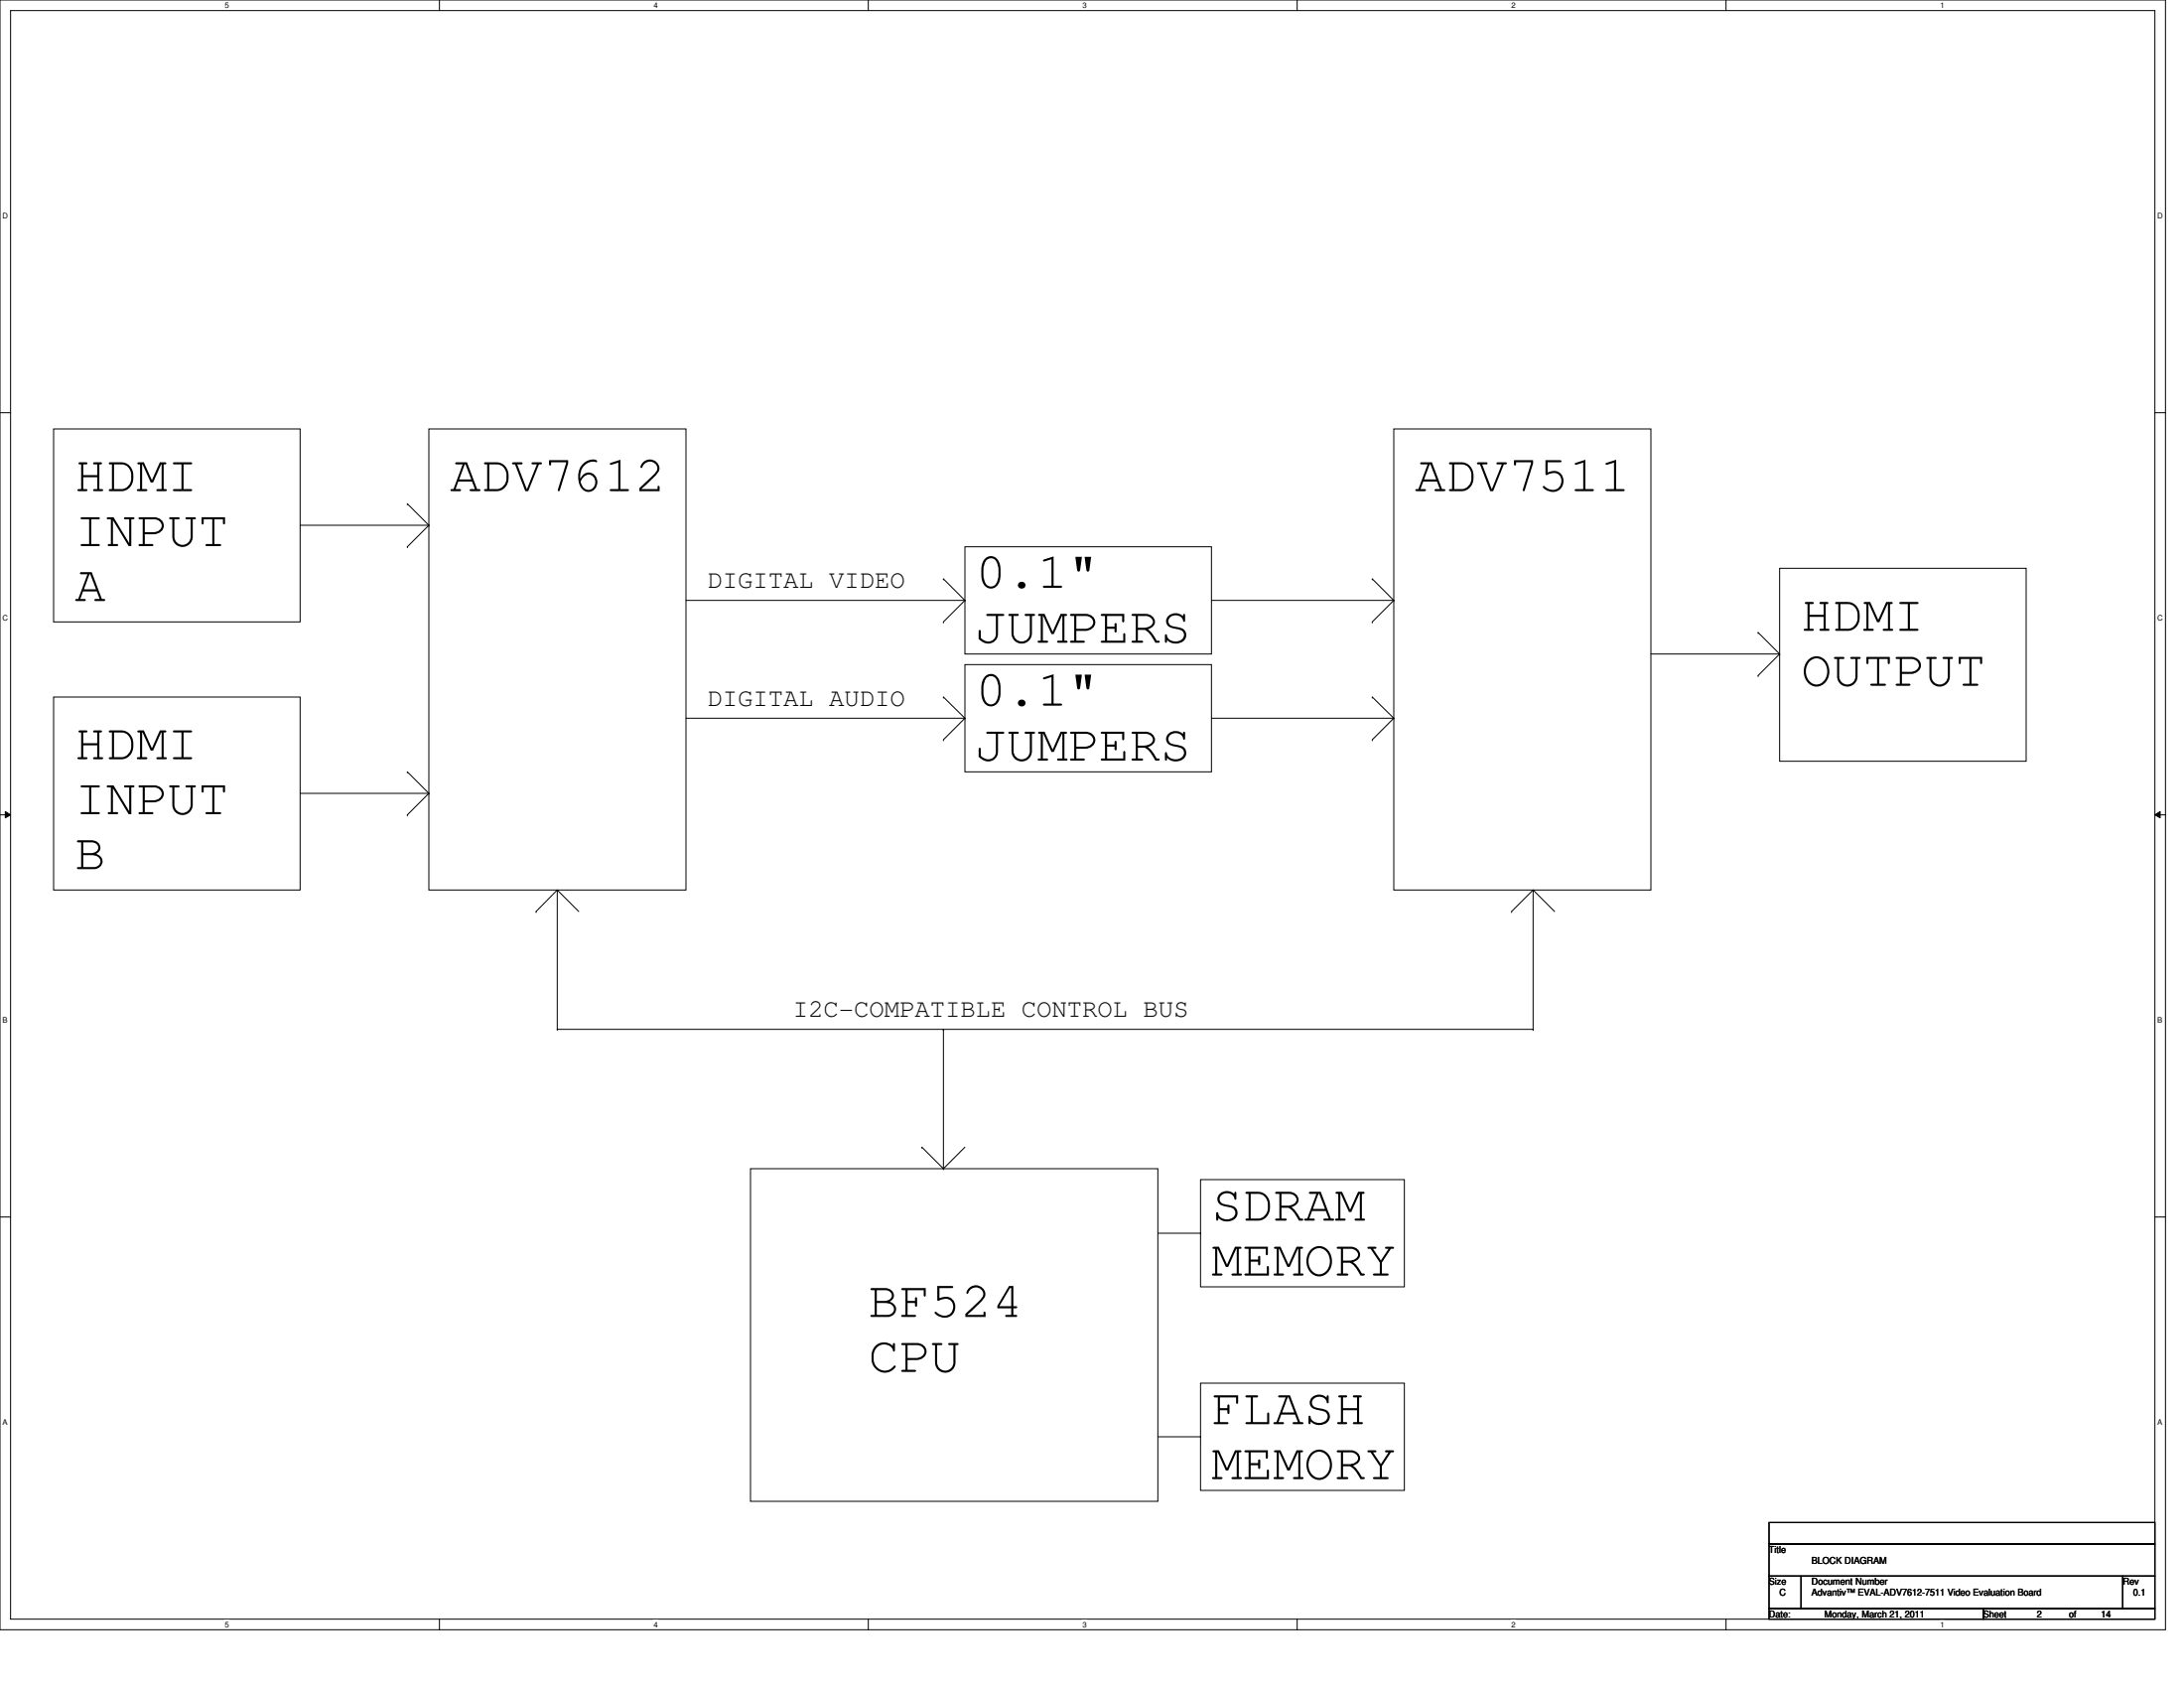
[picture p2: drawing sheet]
<svg xmlns="http://www.w3.org/2000/svg" width="279mm" height="216mm" viewBox="0 0 279 216" stroke-linecap="round" stroke-linejoin="round" font-family="sans-serif">
<path d="M0 0h277v208.4h-277zM1.4 1.4h274.3v205.7h-274.3z" fill="none" stroke="#000" stroke-width=".13"/>
<g fill="#fff">
<path d="M28.8 .1h.5v1.1h-.5z"/>
<path d="M28.8 207.2h.5v1.1h-.5z"/>
</g>
<path d="M56.2 0v1.4M56.2 207.1v1.3" fill="none" stroke="#000" stroke-width=".13"/>
<g fill="#fff">
<path d="M83.7 .1h.5v1.1h-.5z"/>
<path d="M83.7 207.2h.5v1.1h-.5z"/>
</g>
<path d="M111.1 0v1.4M111.1 207.1v1.3" fill="none" stroke="#000" stroke-width=".13"/>
<g fill="#fff">
<path d="M138.5 .1h.6v1.1h-.6z"/>
<path d="M138.5 207.2h.6v1.1h-.6z"/>
</g>
<path d="M165.9 0v1.4M165.9 207.1v1.3" fill="none" stroke="#000" stroke-width=".13"/>
<g fill="#fff">
<path d="M193.4 .1h.5v1.1h-.5z"/>
<path d="M193.4 207.2h.5v1.1h-.5z"/>
</g>
<path d="M220.8 0v1.4M220.8 207.1v1.3" fill="none" stroke="#000" stroke-width=".13"/>
<g fill="#fff">
<path d="M248.2 .1h.6v1.1h-.6z"/>
<path d="M248.2 207.2h.6v1.1h-.6z"/>
<path d="M.3 27.1h.8v1.1h-.8z"/>
<path d="M276 27.1h.7v1.1h-.7z"/>
<path d="M.3 78.5h.8v1.1h-.8z"/>
<path d="M276 78.5h.7v1.1h-.7z"/>
</g>
<path d="M0 52.8h1.4M275.7 52.8h1.3" fill="none" stroke="#000" stroke-width=".13"/>
<g fill="#fff">
<path d="M.3 129.9h.7v1.1h-.7z"/>
<path d="M276 129.9h.6v1.1h-.6z"/>
</g>
<path d="M0 104.2h1.4M.7 103.8l.7 .4-.7 .4zM275.7 104.2l.7-.4v.8zM275.7 104.2h1.3" fill="none" stroke="#000" stroke-width=".13"/>
<path d="M.7 103.8l.7 .4-.7 .4zM275.7 104.2l.7-.4v.8z" fill="#000"/>
<g fill="#fff">
<path d="M.3 181.4h.7v1.1h-.7z"/>
<path d="M276 181.4h.6v1.1h-.6z"/>
</g>
<g fill="none" stroke="#000" stroke-width=".13">
<path d="M6.9 54.9h31.5v24.6h-31.5zM54.9 54.9h32.9v58.9h-32.9zM178.3 54.9h32.9v58.9h-32.9zM38.4 67.2h16.5M52.1 64.4h.1M52.1 69.9h.1M52.1 64.4l2.8 2.8M54.9 67.2h.1M54.9 67.2l-2.8 2.7M87.8 76.8h35.6M120.7 74h.1M120.7 79.5h.1"/>
<path d="M120.7 74l2.7 2.8M123.4 69.9h31.6v13.8h-31.6zM123.4 76.8h.1M123.4 76.8l-2.7 2.7M155 76.8h23.3M175.6 79.5h.1M175.6 74h.1M175.6 74l2.7 2.8M178.3 76.8h.1M178.3 76.8l-2.7 2.7M227.7 72.7h31.5v24.7h-31.5zM6.9 89.2h31.5v24.6h-31.5z"/>
<path d="M52.1 98.7h.1M52.1 98.7l2.8 2.8M87.8 91.9h35.6M120.7 94.6h.1M120.7 89.2h.1M120.7 89.2l2.7 2.7M123.4 85h31.6v13.7h-31.6zM123.4 91.9h.1M123.4 91.9l-2.7 2.7M155 91.9h23.3M175.6 89.2h.1M175.6 94.6h.1"/>
<path d="M175.6 89.2l2.7 2.7M178.3 91.9h.1M178.3 91.9l-2.7 2.7M211.2 83.7h16.5M224.9 80.9h.1M224.9 86.4h.1M224.9 80.9l2.8 2.8M227.7 83.7h.1M227.7 83.7l-2.8 2.7M38.4 101.5h16.5M52.1 104.2h.1M54.9 101.5h.1"/>
<path d="M54.9 101.5l-2.8 2.7M68.6 116.6h.1M71.3 113.8h.1M71.3 113.8l-2.7 2.8M71.3 113.8l2.7 2.8M71.3 113.8v17.9M193.4 116.6h.1M196.1 113.8h.1M196.1 113.8l-2.7 2.8M196.1 113.8l2.8 2.8M196.1 113.8v17.9M71.3 131.7h.1"/>
<path d="M71.3 131.7h124.8M120.7 131.7h.1M120.7 131.7v17.8M196.1 131.7h.1M0 155.7h1.4M96 149.5h52.1v42.5h-52.1zM117.9 146.7h.1M117.9 146.7l2.8 2.8M120.7 149.5h.1M123.4 146.7l-2.7 2.8M148.1 157.7h5.5M153.6 150.9h26.1v13.7h-26.1z"/>
<path d="M153.6 157.7h.1M275.7 155.7h1.3M153.6 176.9h26.1v13.7h-26.1zM148.1 183.8h5.5M153.6 183.8h.1M226.3 194.7h49.4v2.8h-49.4zM226.3 197.5h49.4v4.1h-49.4zM226.3 201.6h4.1v4.1h-4.1zM226.3 205.7h27.4v1.4h-27.4zM230.4 201.6h41.2v4.1h-41.2zM253.7 205.7h22v1.4h-22zM271.6 201.6h4.1v4.1h-4.1z"/>
</g>
<g font-size="6.6">
<text x="9.6" y="62.8">HDMI</text>
<text x="57.6" y="62.8">ADV7612</text>
<text x="181" y="62.8">ADV7511</text>
<text x="9.6" y="69.8">INPUT</text>
<text x="9.6" y="76.9">A</text>
<text x="124.8" y="75.2">0.1&quot;</text>
<text x="124.8" y="82.2">JUMPERS</text>
<text x="230.4" y="80.7">HDMI</text>
<text x="230.4" y="87.7">OUTPUT</text>
<text x="124.8" y="90.3">0.1&quot;</text>
<text x="9.6" y="97.1">HDMI</text>
<text x="124.8" y="97.3">JUMPERS</text>
<text x="9.6" y="104.1">INPUT</text>
<text x="9.6" y="111.2">B</text>
<text x="155" y="156.1">SDRAM</text>
<text x="155" y="163.2">MEMORY</text>
<text x="111.1" y="168.4">BF524</text>
<text x="111.1" y="175.5">CPU</text>
<text x="155" y="182.2">FLASH</text>
<text x="155" y="189.2">MEMORY</text>
</g>
<g font-size="3.3">
<text x="90.5" y="75.2">DIGITAL VIDEO</text>
<text x="90.5" y="90.3">DIGITAL AUDIO</text>
<text x="101.5" y="130.1">I2C-COMPATIBLE CONTROL BUS</text>
</g>
<g font-size="1.2">
<text x="226.3" y="198.6">Title</text>
<text x="226.3" y="202.7">Size</text>
<text x="231.8" y="202.7">Document Number</text>
<text x="231.8" y="200">BLOCK DIAGRAM</text>
<text x="271.6" y="202.7">Rev</text>
<text x="226.3" y="206.9">Date:</text>
<text x="227.7" y="204.1">C</text>
<text x="231.8" y="204.1">Advantiv™ EVAL-ADV7612-7511 Video Evaluation Board</text>
<text x="233.4" y="206.9">Monday, March 21, 2011</text>
<text x="253.7" y="206.9">Sheet</text>
<text x="260.6" y="206.9">2</text>
<text x="264.7" y="206.9">of</text>
<text x="268.8" y="206.9">14</text>
<text x="272.9" y="204.1">0.1</text>
</g>
<g font-size="1">
<text x="28.8" y="1">5</text>
<text x="83.7" y="1">4</text>
<text x="138.5" y="1">3</text>
<text x="193.4" y="1">2</text>
<text x="248.2" y="1">1</text>
<text x=".3" y="27.9">D</text>
<text x="276" y="27.9">D</text>
<text x=".3" y="79.4">C</text>
<text x="276" y="79.4">C</text>
<text x=".3" y="130.8">B</text>
<text x="276" y="130.8">B</text>
<text x=".3" y="182.2">A</text>
<text x="276" y="182.2">A</text>
<text x="28.8" y="208.1">5</text>
<text x="83.7" y="208.1">4</text>
<text x="138.5" y="208.1">3</text>
<text x="193.4" y="208.1">2</text>
<text x="248.2" y="208.1">1</text>
</g>
</svg>
